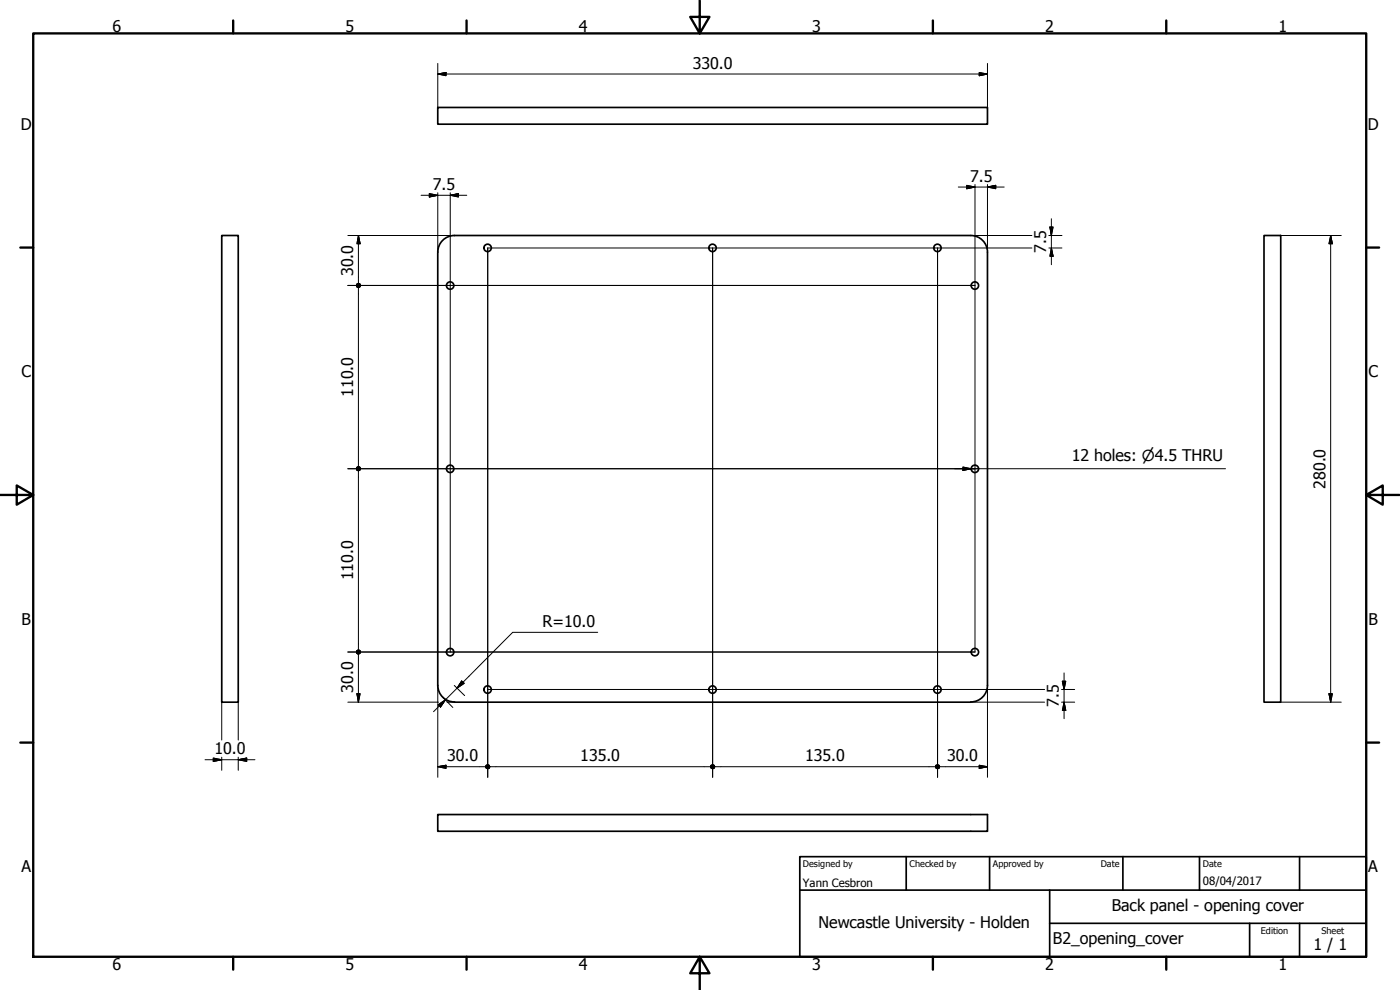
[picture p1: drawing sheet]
<svg xmlns="http://www.w3.org/2000/svg" width="420mm" height="297mm" viewBox="0 0 420 297" stroke-linecap="round" stroke-linejoin="round" font-family="sans-serif">
<!-- layer: Visible (ISO) -->
<g fill="none" stroke="#000" stroke-width=".51">
<path d="M131.4 32.2h165v5.1h-165zM66.5 70.7h5v140h-5zM131.4 75.7v129.9a5 5 0 0 0 5 5M136.3 70.7h155.1a5 5 0 0 1 5 4.9M136.4 70.7a5 5 0 0 0-5 4.9M296.4 75.7v129.9a5 5 0 0 1-5 5M379.3 70.7h5.1v140h-5.1zM136.3 210.7h155M131.4 244.4h165v5h-165z"/>
<circle cx="146.3" cy="74.4" r="1.11"/>
<circle cx="213.8" cy="74.4" r="1.11"/>
<circle cx="281.3" cy="74.4" r="1.11"/>
<circle cx="135.1" cy="85.7" r="1.11"/>
<circle cx="292.6" cy="85.7" r="1.11"/>
<circle cx="135.1" cy="140.7" r="1.11"/>
<circle cx="292.6" cy="140.7" r="1.11"/>
<circle cx="135.1" cy="195.7" r="1.11"/>
<circle cx="292.6" cy="195.7" r="1.11"/>
<circle cx="146.3" cy="206.9" r="1.11"/>
<circle cx="213.8" cy="206.9" r="1.11"/>
<circle cx="281.3" cy="206.9" r="1.11"/>
</g>
<!-- layer: Border (ISO) -->
<g fill="none" stroke="#000" stroke-width=".7">
<path d="M10 10h400v277.1h-400zM70 6.1v3.9M140 6.1v3.9M210 0v10l-2.9-4.9h5.8l-2.9 4.9M280 6.1v3.9M350 6.1v3.9M6.1 74.3h3.9M410 74.3h3.9M0 148.5h10l-5-2.8v5.7l5-2.9M410 148.5l5 2.9v-5.7l-5 2.8h10M6.1 222.8h3.9M410 222.8h3.9"/>
<path d="M70 287.1v3.8M140 287.1v3.8M210 287.1l2.9 4.9h-5.8l2.9-4.9v9.9M280 287.1v3.8M350 287.1v3.8"/>
</g>
<!-- layer: Title (ISO) -->
<path d="M240 257h170v30.1h-170zM272 257v10.1M297 257v10.1M337 257v10.1M360 257v10.1M390 257v10.1M240 267.1h170M315 277h95M315 267.1v20M375 277v10.1M390 277v10.1" fill="none" stroke="#000" stroke-width=".51"/>
<!-- layer: Dimension (ISO) -->
<g fill="none" stroke="#000" stroke-width=".3">
<path d="M131.4 19v13.2M296.4 19v13.2M131.4 22.2l2.5-.4v.9zM131.4 22.2h165M293.9 21.8l2.5 .4-2.5 .5zM126.4 58.6h13.7M128.8 58.1l2.6 .5-2.6 .5zM131.4 57.8v17.9M135.1 58.6l2.5-.5v1zM135.1 57.8v137.8M287.6 56.1h13.8M290.1 55.6l2.5 .5-2.5 .5z"/>
<path d="M292.6 55.4v140.2h-188.2M296.4 56.1l2.4-.5v1zM296.4 55.4v20.3M104.4 70.7h31.9M107.6 70.7l.5 2.4h-1zM107.6 70.7v14.3M213.9 74.4v158.8M281.4 74.4v158.8M291.3 70.7h18.4M309.7 74.4h-163.3v158.8M314.8 70.7h3.9M314.8 74.4h3.9"/>
<path d="M315.1 68.1h.9l-.5 2.6zM315.5 74.4l.5 2.5h-.9zM315.5 65.6v13.8M384.4 70.7h18.1M399.4 70.7l.5 2.4h-1.1zM399.4 70.7v140M104.4 85.6h188.2M107.6 86.3v53.7M104.4 140.6h184.7M107.6 141.3v53.7M291.4 140.6h1.2M107.6 196.3v14.4"/>
<path d="M179.4 189.7h-25.5l-23.8 23.8M66.5 210.7v11.3M71.5 210.7v11.3M104.4 210.7h27.2M107.1 208.1h1l-.5 2.6zM131.4 205.7v5.2M131.4 211.1v22.1M131.5 211.4l2.2-1.4-1.5 2.1zM132.8 209.2l3.1 3.1M134.2 210.7h2.1M136.3 205.7l3.1 3M138.6 204.3l.7 .7-2.1 1.5z"/>
<path d="M146.4 206.9h167.1M291.3 210.7h22.2M296.4 205.7v27.5M318.6 210.7h3.9M318.6 206.9h3.9M318.8 204.4h1l-.5 2.5zM319.3 210.7l.5 2.5h-1zM319.3 201.9v13.7M384.4 210.7h18.1M398.8 208.1h1.1l-.5 2.6zM61.5 228h15M64 227.4l2.5 .6-2.5 .5z"/>
<path d="M66.5 227.2v3.9M71.5 228l2.5-.6v1.1zM71.5 227.2v3.9M131.4 230l2.5-.4v1zM131.4 230h14.3M147 230h66.2M214.5 230h66.2M282 230h14.4M293.9 229.6l2.5 .4-2.5 .6z"/>
</g>
<g fill="#000" stroke="#000" stroke-width=".3">
<path d="M131.4 22.2l2.5-.4zM131.4 22.2l2.5-.4v.9zM293.9 22.7l2.5-.5zM293.9 21.8l2.5 .4-2.5 .5zM128.8 59.1l2.6-.5zM128.8 58.1l2.6 .5-2.6 .5zM135.1 58.6l2.5-.5zM135.1 58.6l2.5-.5v1zM290.1 56.6l2.5-.5zM290.1 55.6l2.5 .5-2.5 .5zM296.4 56.1l2.4-.5zM296.4 56.1l2.4-.5v1z"/>
<path d="M107.6 70.7l.5 2.4zM107.6 70.7l.5 2.4h-1zM315.1 68.1l.4 2.6zM315.1 68.1h.9l-.5 2.6zM315.5 74.4l.5 2.5zM315.5 74.4l.5 2.5h-.9zM399.4 70.7l.5 2.4zM399.4 70.7l.5 2.4h-1.1zM107.1 85.2l.5-.2-.6 .6zM107.6 85l-.5 1.1-.1-.5zM107.6 85v1.3l-.5-.2zM107.6 85l.4 1.1-.4 .2z"/>
<path d="M107.6 85l.6 .6-.2 .5zM107.6 85l.4 .2 .2 .4zM107.6 85l.4 .2zM108.2 85.6l-.2 .5-.4 .2zM108 85.2l.2 .4-.6 .7zM107.6 85l.4 .2-.4 1.1zM107.1 85.2l.5-.2v1.3zM107.1 85.2l.5 1.1-.6-.7zM107 85.6l.6 .7-.5-.2zM107.1 86.1l.5 .2zM107.1 140.2l.5-.2-.6 .6zM107.6 140l-.5 1.1-.1-.5z"/>
<path d="M107.6 140v1.3l-.5-.2zM107.6 140l.4 1.1-.4 .2zM107.6 140l.6 .6-.2 .5zM107.6 140l.4 .2 .2 .4zM107.6 140l.4 .2zM107.6 141.3l.6-.7-.2 .5zM108 140.2l.2 .4-.6 .7zM107.6 140l.4 .2-.4 1.1zM107.1 140.2l.5-.2v1.3zM107.1 140.2l.5 1.1-.6-.7zM107 140.6l.6 .7-.5-.2zM107.1 141.1l.5 .2z"/>
<path d="M107.1 195.2l.5-.2-.6 .6zM107.6 195l-.5 1.1-.1-.5zM107.6 195v1.3l-.5-.2zM107.6 195l.4 1.1-.4 .2zM107.6 195l.6 .6-.2 .5zM107.6 195l.4 .2 .2 .4zM107.6 195l.4 .2zM108.2 195.6l-.2 .5-.4 .2zM108 195.2l.2 .4-.6 .7zM107.6 195l.4 .2-.4 1.1zM107.1 195.2l.5-.2v1.3zM107.1 195.2l.5 1.1-.6-.7z"/>
<path d="M107 195.6l.6 .7-.5-.2zM107.1 196.1l.5 .2zM107.1 208.1l.5 2.6zM107.1 208.1h1l-.5 2.6zM133.7 210l-1.5 2.1zM131.5 211.4l2.2-1.4-1.5 2.1zM138.6 204.3l-1.4 2.2zM138.6 204.3l.7 .7-2.1 1.5zM318.8 204.4l.5 2.5zM318.8 204.4h1l-.5 2.5zM319.3 210.7l.5 2.5zM319.3 210.7l.5 2.5h-1z"/>
<path d="M398.8 208.1l.6 2.6zM398.8 208.1h1.1l-.5 2.6zM64 228.5l2.5-.5zM64 227.4l2.5 .6-2.5 .5zM71.5 228l2.5-.6zM71.5 228l2.5-.6v1.1zM131.4 230l2.5-.4zM131.4 230l2.5-.4v1zM145.7 230l.7 .7-.5-.2zM145.7 230l1.1 .5-.4 .2zM145.7 230h1.3l-.2 .5zM145.7 230l1.1-.4 .2 .4z"/>
<path d="M145.7 230l.7-.5 .4 .1zM145.9 229.6l.5-.1-.7 .5zM145.9 229.6l-.2 .4zM146.4 229.5l.4 .1 .2 .4zM145.9 229.6l.5-.1 .6 .5zM145.9 229.6l1.1 .4h-1.3zM145.7 230h1.3l-1.1 .5zM145.9 230.5l1.1-.5-.6 .7zM146.4 230.7l.6-.7-.2 .5zM147 230l-.2 .5zM213.2 230l.7 .7-.5-.2zM213.2 230l1.1 .5-.4 .2z"/>
<path d="M213.2 230h1.3l-.2 .5zM213.2 230l1.1-.4 .2 .4zM213.2 230l.7-.5 .4 .1zM213.4 229.6l.5-.1-.7 .5zM213.4 229.6l-.2 .4zM213.9 229.5l.4 .1 .2 .4zM213.4 229.6l.5-.1 .6 .5zM213.4 229.6l1.1 .4h-1.3zM213.2 230h1.3l-1.1 .5zM213.4 230.5l1.1-.5-.6 .7zM213.9 230.7l.6-.7-.2 .5zM214.5 230l-.2 .5z"/>
<path d="M280.7 230l.7 .7-.5-.2zM280.7 230l1.1 .5-.4 .2zM280.7 230h1.3l-.2 .5zM280.7 230l1.1-.4 .2 .4zM280.7 230l.7-.5 .4 .1zM280.9 229.6l.5-.1-.7 .5zM280.9 229.6l-.2 .4zM281.4 229.5l.4 .1 .2 .4zM280.9 229.6l.5-.1 .6 .5zM280.9 229.6l1.1 .4h-1.3zM280.7 230h1.3l-1.1 .5zM280.9 230.5l1.1-.5-.6 .7z"/>
<path d="M281.4 230.7l.6-.7-.2 .5zM282 230l-.2 .5zM293.9 230.6l2.5-.6zM293.9 229.6l2.5 .4-2.5 .6z"/>
</g>
<!-- layer: Symbol (ISO) -->
<path d="M286.5 140.6h7.3M289 140.1l2.5 .5-2.5 .5zM291.5 140.6h76.3" fill="none" stroke="#000" stroke-width=".3"/>
<path d="M289 141.1l2.5-.5zM289 140.1l2.5 .5-2.5 .5z" fill="#000" stroke="#000" stroke-width=".3"/>
<g font-size="4.8">
<text x="33.7" y="9.6">6</text>
<text x="103.7" y="9.6">5</text>
<text x="173.7" y="9.6">4</text>
<text x="243.7" y="9.6">3</text>
<text x="313.7" y="9.6">2</text>
<text x="383.7" y="9.6">1</text>
<text x="207.9" y="20.6">330.0</text>
<text x="6.2" y="38.9">D</text>
<text x="410.5" y="38.9">D</text>
<text x="129.9" y="57">7.5</text>
<text x="291.1" y="54.5">7.5</text>
<text x="313.9" y="75.9" transform="rotate(-90 313.9 75.9)">7.5</text>
<text x="106" y="82.8" transform="rotate(-90 106 82.8)">30.0</text>
<text x="6.4" y="113.1">C</text>
<text x="410.7" y="113.1">C</text>
<text x="106" y="119.1" transform="rotate(-90 106 119.1)">110.0</text>
<text x="321.6" y="138.2">12 holes: ⌀4.5 THRU</text>
<text x="397.8" y="146.6" transform="rotate(-90 397.8 146.6)">280.0</text>
<text x="106" y="174.1" transform="rotate(-90 106 174.1)">110.0</text>
<text x="6.4" y="187.4">B</text>
<text x="162.8" y="188.1">R=10.0</text>
<text x="410.7" y="187.4">B</text>
<text x="106" y="207.8" transform="rotate(-90 106 207.8)">30.0</text>
<text x="317.8" y="212.1" transform="rotate(-90 317.8 212.1)">7.5</text>
<text x="64.3" y="226.4">10.0</text>
<text x="134.2" y="228.5">30.0</text>
<text x="174.1" y="228.5">135.0</text>
<text x="241.6" y="228.5">135.0</text>
<text x="284.2" y="228.5">30.0</text>
<text x="6.4" y="261.7">A</text>
<text x="410.7" y="261.7">A</text>
<text x="333.7" y="273.4">Back panel - opening cover</text>
<text x="245.6" y="278.4">Newcastle University - Holden</text>
<text x="316" y="283.3">B2_opening_cover</text>
<text x="394.2" y="285">1 / 1</text>
<text x="33.7" y="290.9">6</text>
<text x="103.7" y="290.9">5</text>
<text x="173.7" y="290.9">4</text>
<text x="243.7" y="290.9">3</text>
<text x="313.7" y="290.9">2</text>
<text x="383.7" y="290.9">1</text>
</g>
<g font-size="3.4">
<text x="241" y="266">Yann Cesbron</text>
<text x="361" y="265.5">08/04/2017</text>
</g>
<g font-size="2.7">
<text x="241" y="260.1">Designed by</text>
<text x="273" y="260.1">Checked by</text>
<text x="298" y="260.1">Approved by</text>
<text x="330.3" y="260">Date</text>
<text x="361" y="260">Date</text>
<text x="378.4" y="280.1">Edition</text>
<text x="396.6" y="280.1">Sheet</text>
</g>
</svg>
